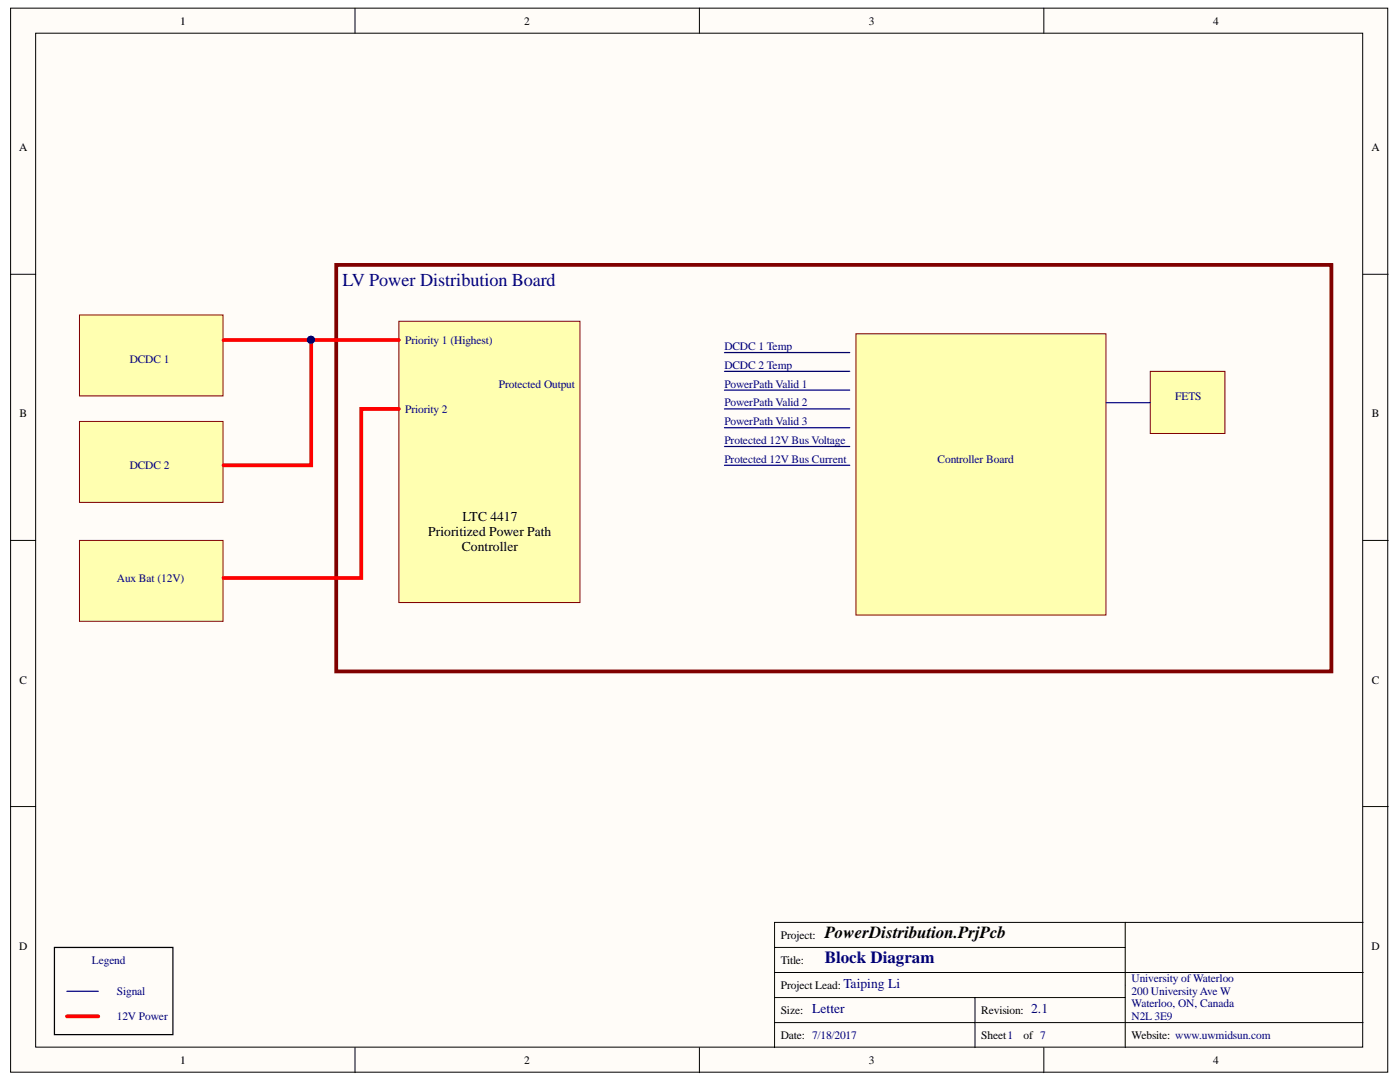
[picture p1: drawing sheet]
<svg xmlns="http://www.w3.org/2000/svg" width="279mm" height="216mm" viewBox="0 0 279 216" stroke-linecap="round" stroke-linejoin="round" font-family="sans-serif">
<g fill="#fffcf8" stroke="#000" stroke-width=".2">
<path d="M2.1 1.6h274.9v212.3h-274.9z"/>
<path d="M7.1 6.6h264.9v202.3h-264.9z"/>
</g>
<g fill="none" stroke="#000" stroke-width=".2">
<path d="M70.8 1.6v5M139.6 1.6v5M208.3 1.6v5M2.1 54.7h5M272.1 54.7h5M2.1 107.8h5M272.1 107.8h5M2.1 160.9h5M272.1 160.9h5M154.6 199h70M154.6 194.1h117.5M154.6 189.1h70"/>
<path d="M194.6 199v10M224.6 184.1h-70v24.9M224.6 184.1v24.9M224.6 184.1h47.5M70.8 209v5M139.6 209v5M154.6 204h117.5M208.3 209v5"/>
</g>
<g fill="#ffffb0" stroke="#800000" stroke-width=".2">
<path d="M79.6 64.1h36.1v56.1h-36.1z"/>
<path d="M15.9 62.9h28.6v16.1h-28.6z"/>
<path d="M15.9 84.1h28.6v16.1h-28.6z"/>
<path d="M15.9 107.8h28.6v16.2h-28.6z"/>
<path d="M170.8 66.6h49.9v56.1h-49.9z"/>
</g>
<path d="M67.1 52.9h198.6v81.1h-198.6z" fill="none" stroke="#800000" stroke-width=".75"/>
<path d="M10.9 189.1h23.6v17.3h-23.6z" fill="none" stroke="#000" stroke-width=".25"/>
<path d="M229.6 74.1h14.9v12.4h-14.9z" fill="#ffffb0" stroke="#800000" stroke-width=".2"/>
<path d="M44.6 67.9h35M62.1 67.9v24.9h-17.5M79.6 81.6h-7.5v33.7h-27.5M13.4 202.8h6.2" fill="none" stroke="#f00" stroke-width=".75"/>
<circle cx="62.1" cy="67.8" r=".7" fill="#000080" stroke="#000080" stroke-width=".2"/>
<path d="M144.6 70.3h25M144.6 74.1h25M144.6 77.8h25M144.6 81.6h25M144.6 85.3h25M144.6 89.1h25M144.6 92.8h25M220.8 80.3h8.8M13.4 197.8h6.2" fill="none" stroke="#000080" stroke-width=".25"/>
<text font-size="3.6" fill="#000080" x="68.3" y="57.1">LV Power Distribution Board</text>
<text font-size="3.4" x="164.6" y="187.1">PowerDistribution.PrjPcb</text>
<text font-size="3.4" fill="#000080" x="164.6" y="192.1">Block Diagram</text>
<g font-size="2.7">
<text x="85.4" y="107">Prioritized Power Path</text>
<text x="92.3" y="104">LTC 4417</text>
<text x="92.2" y="110">Controller</text>
</g>
<g font-size="2.7" fill="#000080">
<text x="168.3" y="197.2">Taiping Li</text>
<text x="162.1" y="202.2">Letter</text>
<text x="205.8" y="202.2">2.1</text>
</g>
<g font-size="2.3">
<text x="35.9" y="4.9">1</text>
<text x="104.6" y="4.9">2</text>
<text x="173.4" y="4.9">3</text>
<text x="242.1" y="4.9">4</text>
<text x="3.8" y="30.2">A</text>
<text x="273.7" y="30.2">A</text>
<text x="3.9" y="83.3">B</text>
<text x="273.8" y="83.3">B</text>
<text x="3.9" y="136.4">C</text>
<text x="273.8" y="136.4">C</text>
<text x="3.8" y="189.5">D</text>
<text x="155.8" y="187.3">Project:</text>
<text x="273.7" y="189.5">D</text>
<text x="155.8" y="197.3">Project Lead:</text>
<text x="155.8" y="192.3">Title:</text>
<text x="155.8" y="202.3">Size:</text>
<text x="195.8" y="202.3">Revision:</text>
<text x="155.8" y="207.3">Date: 7/18/2017</text>
<text x="195.8" y="207.3">Sheet1</text>
<text x="204.3" y="207.3">of 7</text>
<text x="225.8" y="207.3">Website: www.uwmidsun.com</text>
<text x="35.9" y="212.3">1</text>
<text x="104.6" y="212.3">2</text>
<text x="173.4" y="212.3">3</text>
<text x="242.1" y="212.3">4</text>
</g>
<g font-size="2.3" fill="#000080">
<text x="80.9" y="68.6">Priority 1 (Highest)</text>
<text x="144.6" y="69.9">DCDC 1 Temp</text>
<text x="25.9" y="72.4">DCDC 1</text>
<text x="99.6" y="77.4">Protected Output</text>
<text x="144.6" y="73.6">DCDC 2 Temp</text>
<text x="144.6" y="77.4">PowerPath Valid 1</text>
<text x="80.9" y="82.4">Priority 2</text>
<text x="144.6" y="81.1">PowerPath Valid 2</text>
<text x="234.6" y="79.8">FETS</text>
<text x="144.6" y="88.6">Protected 12V Bus Voltage</text>
<text x="144.6" y="84.8">PowerPath Valid 3</text>
<text x="25.9" y="93.6">DCDC 2</text>
<text x="144.6" y="92.4">Protected 12V Bus Current</text>
<text x="187.1" y="92.4">Controller Board</text>
<text x="23.3" y="116.1">Aux Bat (12V)</text>
<text x="18.4" y="192.3">Legend</text>
<text x="225.8" y="196">University of Waterloo</text>
<text x="23.3" y="198.6">Signal</text>
<text x="23.3" y="203.6">12V Power</text>
<text x="225.8" y="198.6">200 UniversityAve W</text>
<text x="225.8" y="201">Waterloo, ON, Canada</text>
<text x="225.8" y="203.6">N2L 3E9</text>
</g>
</svg>
